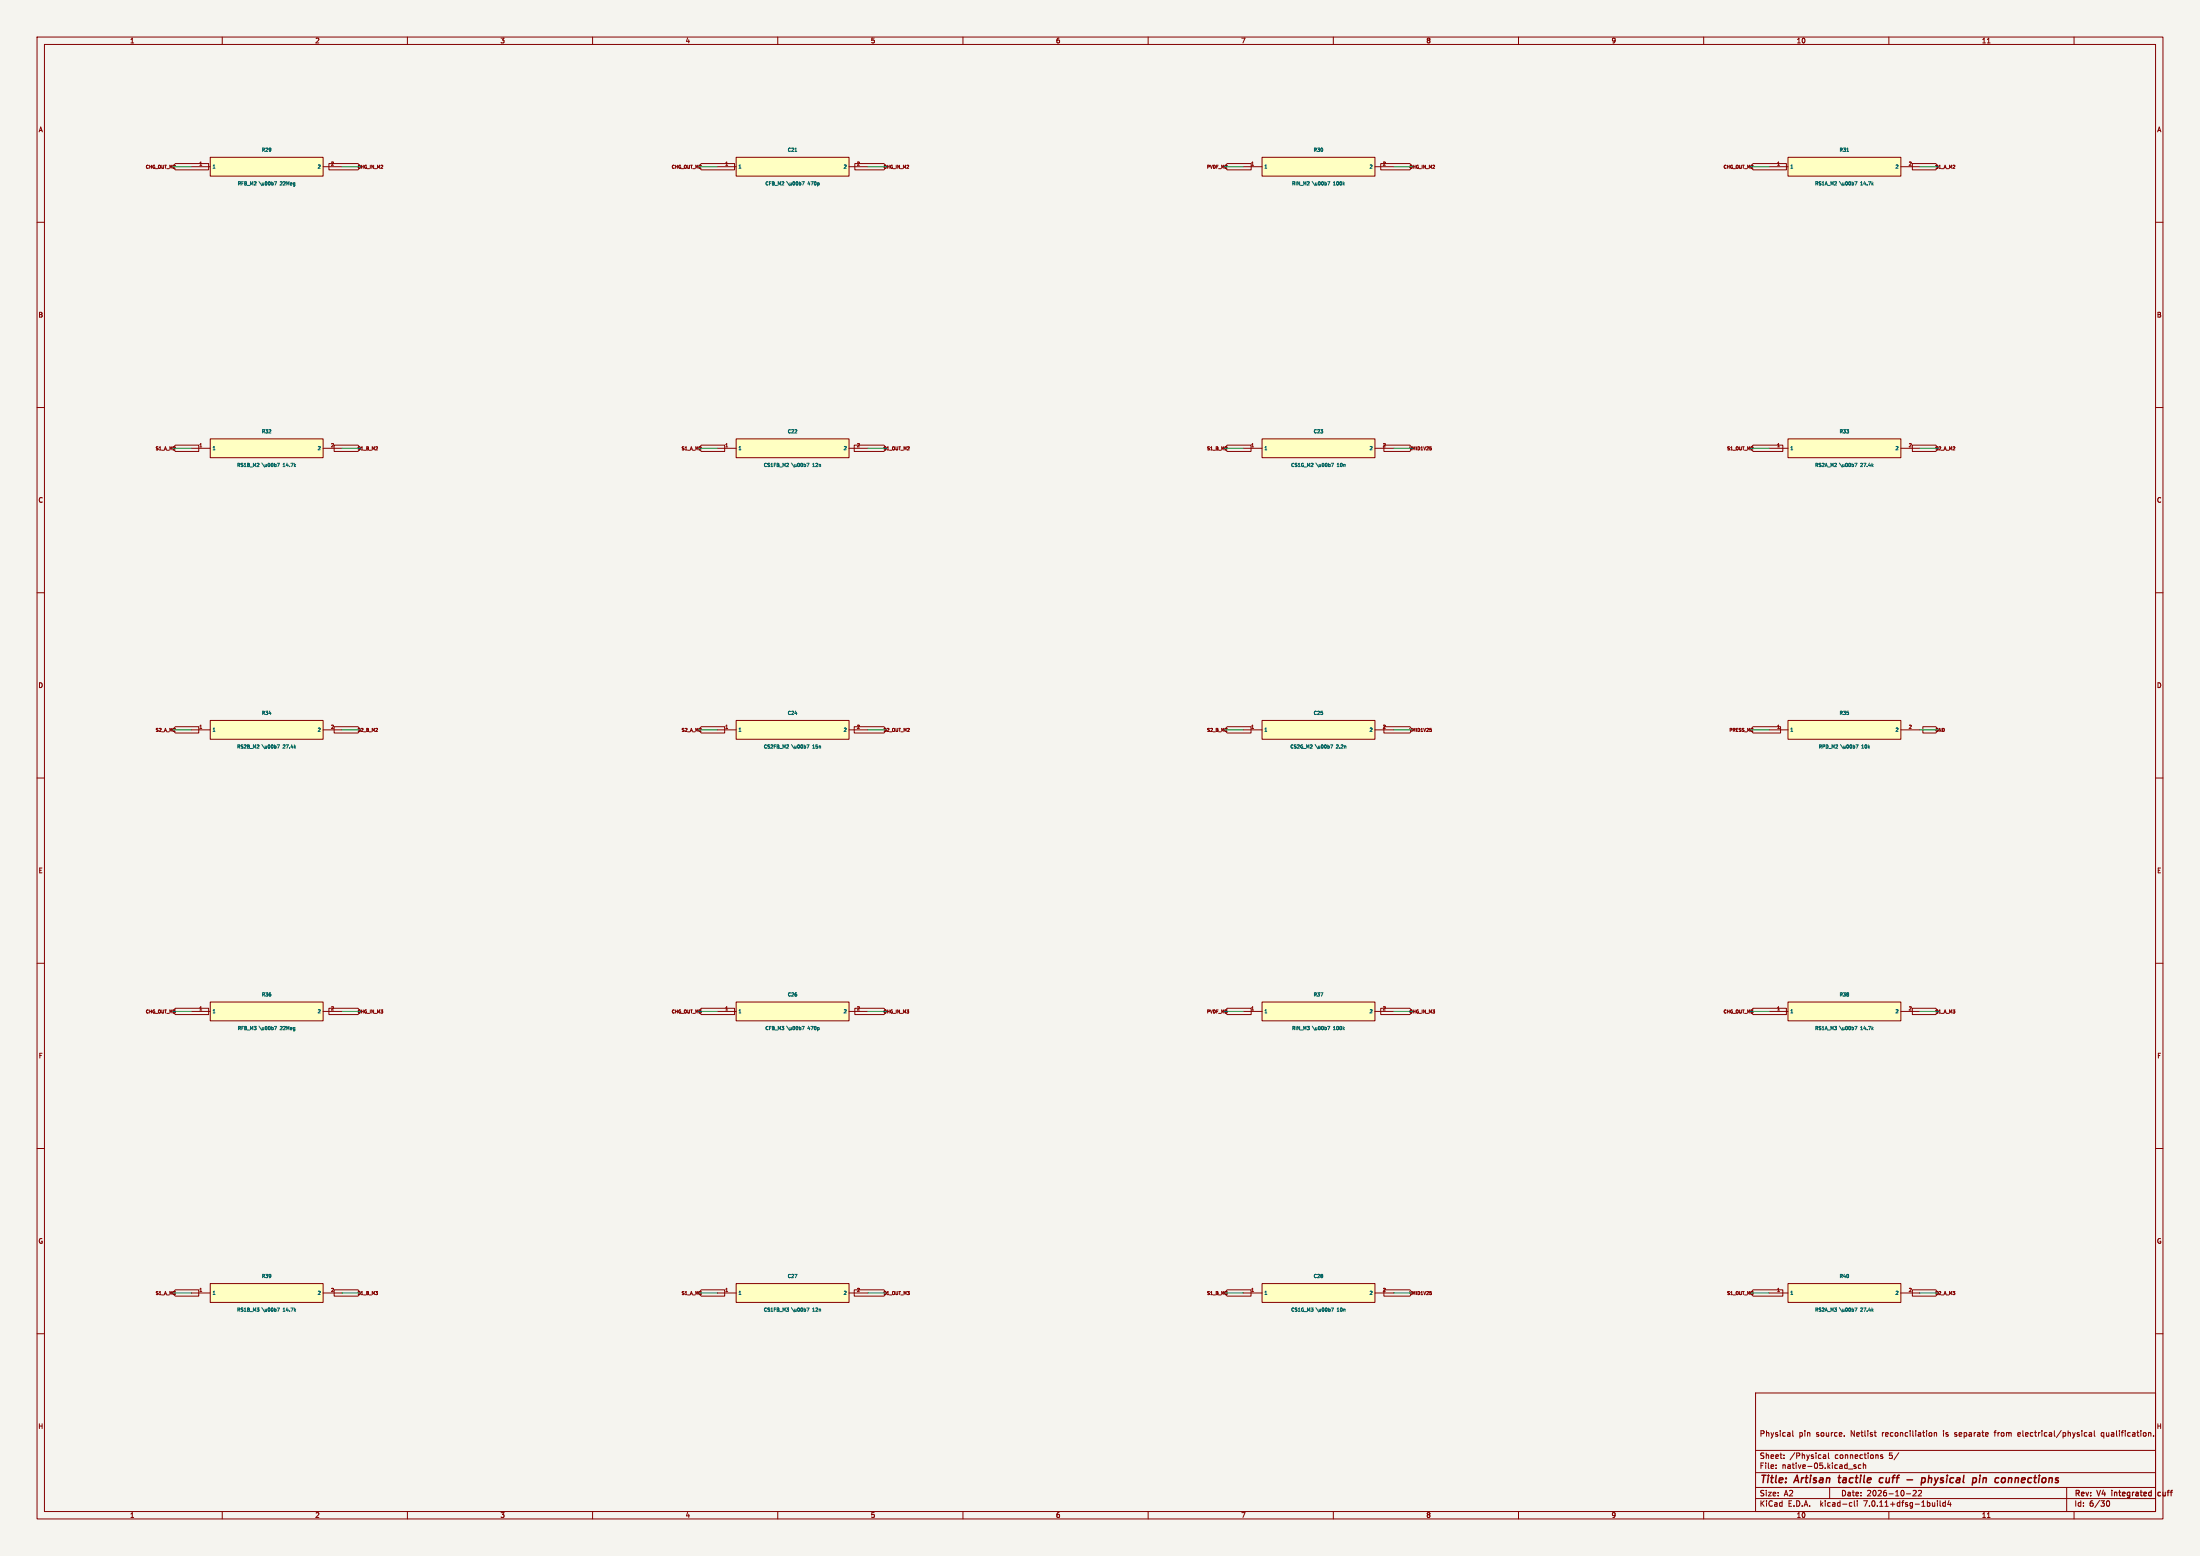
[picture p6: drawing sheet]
(kicad_sch (version 20230121) (generator eeschema) (paper "A2") (title_block (title "Artisan tactile cuff - physical pin connections") (date "2026-10-22") (rev "V4 integrated cuff") (comment 1 "Physical pin source. Netlist reconciliation is separate from electrical/physical qualification.")) (lib_symbols (symbol "Glove:P_RFB_M2" (pin_names (offset .508)) (in_bom yes) (on_board yes) (property "Reference" "R29" (at 0 4.54 0) (effects (font (size 0.9 0.9)) )) (property "Value" "22Meg" (at 0 -4.54 0) (effects (font (size 0.9 0.9)) )) (symbol "P_RFB_M2_0_1" (rectangle (start -15.24 2.54) (end 15.24 -2.54) (stroke (width .254) (type default)) (fill (type background)))) (symbol "P_RFB_M2_1_1" (pin passive line (at -20.32 0.0 0) (length 5.08) (name "1" (effects (font (size 0.9 0.9)) )) (number "1" (effects (font (size 0.9 0.9)) ))) (pin passive line (at 20.32 0.0 180) (length 5.08) (name "2" (effects (font (size 0.9 0.9)) )) (number "2" (effects (font (size 0.9 0.9)) ))))) (symbol "Glove:P_CFB_M2" (pin_names (offset .508)) (in_bom yes) (on_board yes) (property "Reference" "C21" (at 0 4.54 0) (effects (font (size 0.9 0.9)) )) (property "Value" "470p" (at 0 -4.54 0) (effects (font (size 0.9 0.9)) )) (symbol "P_CFB_M2_0_1" (rectangle (start -15.24 2.54) (end 15.24 -2.54) (stroke (width .254) (type default)) (fill (type background)))) (symbol "P_CFB_M2_1_1" (pin passive line (at -20.32 0.0 0) (length 5.08) (name "1" (effects (font (size 0.9 0.9)) )) (number "1" (effects (font (size 0.9 0.9)) ))) (pin passive line (at 20.32 0.0 180) (length 5.08) (name "2" (effects (font (size 0.9 0.9)) )) (number "2" (effects (font (size 0.9 0.9)) ))))) (symbol "Glove:P_RIN_M2" (pin_names (offset .508)) (in_bom yes) (on_board yes) (property "Reference" "R30" (at 0 4.54 0) (effects (font (size 0.9 0.9)) )) (property "Value" "100k" (at 0 -4.54 0) (effects (font (size 0.9 0.9)) )) (symbol "P_RIN_M2_0_1" (rectangle (start -15.24 2.54) (end 15.24 -2.54) (stroke (width .254) (type default)) (fill (type background)))) (symbol "P_RIN_M2_1_1" (pin passive line (at -20.32 0.0 0) (length 5.08) (name "1" (effects (font (size 0.9 0.9)) )) (number "1" (effects (font (size 0.9 0.9)) ))) (pin passive line (at 20.32 0.0 180) (length 5.08) (name "2" (effects (font (size 0.9 0.9)) )) (number "2" (effects (font (size 0.9 0.9)) ))))) (symbol "Glove:P_RS1A_M2" (pin_names (offset .508)) (in_bom yes) (on_board yes) (property "Reference" "R31" (at 0 4.54 0) (effects (font (size 0.9 0.9)) )) (property "Value" "14.7k" (at 0 -4.54 0) (effects (font (size 0.9 0.9)) )) (symbol "P_RS1A_M2_0_1" (rectangle (start -15.24 2.54) (end 15.24 -2.54) (stroke (width .254) (type default)) (fill (type background)))) (symbol "P_RS1A_M2_1_1" (pin passive line (at -20.32 0.0 0) (length 5.08) (name "1" (effects (font (size 0.9 0.9)) )) (number "1" (effects (font (size 0.9 0.9)) ))) (pin passive line (at 20.32 0.0 180) (length 5.08) (name "2" (effects (font (size 0.9 0.9)) )) (number "2" (effects (font (size 0.9 0.9)) ))))) (symbol "Glove:P_RS1B_M2" (pin_names (offset .508)) (in_bom yes) (on_board yes) (property "Reference" "R32" (at 0 4.54 0) (effects (font (size 0.9 0.9)) )) (property "Value" "14.7k" (at 0 -4.54 0) (effects (font (size 0.9 0.9)) )) (symbol "P_RS1B_M2_0_1" (rectangle (start -15.24 2.54) (end 15.24 -2.54) (stroke (width .254) (type default)) (fill (type background)))) (symbol "P_RS1B_M2_1_1" (pin passive line (at -20.32 0.0 0) (length 5.08) (name "1" (effects (font (size 0.9 0.9)) )) (number "1" (effects (font (size 0.9 0.9)) ))) (pin passive line (at 20.32 0.0 180) (length 5.08) (name "2" (effects (font (size 0.9 0.9)) )) (number "2" (effects (font (size 0.9 0.9)) ))))) (symbol "Glove:P_CS1FB_M2" (pin_names (offset .508)) (in_bom yes) (on_board yes) (property "Reference" "C22" (at 0 4.54 0) (effects (font (size 0.9 0.9)) )) (property "Value" "12n" (at 0 -4.54 0) (effects (font (size 0.9 0.9)) )) (symbol "P_CS1FB_M2_0_1" (rectangle (start -15.24 2.54) (end 15.24 -2.54) (stroke (width .254) (type default)) (fill (type background)))) (symbol "P_CS1FB_M2_1_1" (pin passive line (at -20.32 0.0 0) (length 5.08) (name "1" (effects (font (size 0.9 0.9)) )) (number "1" (effects (font (size 0.9 0.9)) ))) (pin passive line (at 20.32 0.0 180) (length 5.08) (name "2" (effects (font (size 0.9 0.9)) )) (number "2" (effects (font (size 0.9 0.9)) ))))) (symbol "Glove:P_CS1G_M2" (pin_names (offset .508)) (in_bom yes) (on_board yes) (property "Reference" "C23" (at 0 4.54 0) (effects (font (size 0.9 0.9)) )) (property "Value" "10n" (at 0 -4.54 0) (effects (font (size 0.9 0.9)) )) (symbol "P_CS1G_M2_0_1" (rectangle (start -15.24 2.54) (end 15.24 -2.54) (stroke (width .254) (type default)) (fill (type background)))) (symbol "P_CS1G_M2_1_1" (pin passive line (at -20.32 0.0 0) (length 5.08) (name "1" (effects (font (size 0.9 0.9)) )) (number "1" (effects (font (size 0.9 0.9)) ))) (pin passive line (at 20.32 0.0 180) (length 5.08) (name "2" (effects (font (size 0.9 0.9)) )) (number "2" (effects (font (size 0.9 0.9)) ))))) (symbol "Glove:P_RS2A_M2" (pin_names (offset .508)) (in_bom yes) (on_board yes) (property "Reference" "R33" (at 0 4.54 0) (effects (font (size 0.9 0.9)) )) (property "Value" "27.4k" (at 0 -4.54 0) (effects (font (size 0.9 0.9)) )) (symbol "P_RS2A_M2_0_1" (rectangle (start -15.24 2.54) (end 15.24 -2.54) (stroke (width .254) (type default)) (fill (type background)))) (symbol "P_RS2A_M2_1_1" (pin passive line (at -20.32 0.0 0) (length 5.08) (name "1" (effects (font (size 0.9 0.9)) )) (number "1" (effects (font (size 0.9 0.9)) ))) (pin passive line (at 20.32 0.0 180) (length 5.08) (name "2" (effects (font (size 0.9 0.9)) )) (number "2" (effects (font (size 0.9 0.9)) ))))) (symbol "Glove:P_RS2B_M2" (pin_names (offset .508)) (in_bom yes) (on_board yes) (property "Reference" "R34" (at 0 4.54 0) (effects (font (size 0.9 0.9)) )) (property "Value" "27.4k" (at 0 -4.54 0) (effects (font (size 0.9 0.9)) )) (symbol "P_RS2B_M2_0_1" (rectangle (start -15.24 2.54) (end 15.24 -2.54) (stroke (width .254) (type default)) (fill (type background)))) (symbol "P_RS2B_M2_1_1" (pin passive line (at -20.32 0.0 0) (length 5.08) (name "1" (effects (font (size 0.9 0.9)) )) (number "1" (effects (font (size 0.9 0.9)) ))) (pin passive line (at 20.32 0.0 180) (length 5.08) (name "2" (effects (font (size 0.9 0.9)) )) (number "2" (effects (font (size 0.9 0.9)) ))))) (symbol "Glove:P_CS2FB_M2" (pin_names (offset .508)) (in_bom yes) (on_board yes) (property "Reference" "C24" (at 0 4.54 0) (effects (font (size 0.9 0.9)) )) (property "Value" "15n" (at 0 -4.54 0) (effects (font (size 0.9 0.9)) )) (symbol "P_CS2FB_M2_0_1" (rectangle (start -15.24 2.54) (end 15.24 -2.54) (stroke (width .254) (type default)) (fill (type background)))) (symbol "P_CS2FB_M2_1_1" (pin passive line (at -20.32 0.0 0) (length 5.08) (name "1" (effects (font (size 0.9 0.9)) )) (number "1" (effects (font (size 0.9 0.9)) ))) (pin passive line (at 20.32 0.0 180) (length 5.08) (name "2" (effects (font (size 0.9 0.9)) )) (number "2" (effects (font (size 0.9 0.9)) ))))) (symbol "Glove:P_CS2G_M2" (pin_names (offset .508)) (in_bom yes) (on_board yes) (property "Reference" "C25" (at 0 4.54 0) (effects (font (size 0.9 0.9)) )) (property "Value" "2.2n" (at 0 -4.54 0) (effects (font (size 0.9 0.9)) )) (symbol "P_CS2G_M2_0_1" (rectangle (start -15.24 2.54) (end 15.24 -2.54) (stroke (width .254) (type default)) (fill (type background)))) (symbol "P_CS2G_M2_1_1" (pin passive line (at -20.32 0.0 0) (length 5.08) (name "1" (effects (font (size 0.9 0.9)) )) (number "1" (effects (font (size 0.9 0.9)) ))) (pin passive line (at 20.32 0.0 180) (length 5.08) (name "2" (effects (font (size 0.9 0.9)) )) (number "2" (effects (font (size 0.9 0.9)) ))))) (symbol "Glove:P_RPD_M2" (pin_names (offset .508)) (in_bom yes) (on_board yes) (property "Reference" "R35" (at 0 4.54 0) (effects (font (size 0.9 0.9)) )) (property "Value" "10k" (at 0 -4.54 0) (effects (font (size 0.9 0.9)) )) (symbol "P_RPD_M2_0_1" (rectangle (start -15.24 2.54) (end 15.24 -2.54) (stroke (width .254) (type default)) (fill (type background)))) (symbol "P_RPD_M2_1_1" (pin passive line (at -20.32 0.0 0) (length 5.08) (name "1" (effects (font (size 0.9 0.9)) )) (number "1" (effects (font (size 0.9 0.9)) ))) (pin passive line (at 20.32 0.0 180) (length 5.08) (name "2" (effects (font (size 0.9 0.9)) )) (number "2" (effects (font (size 0.9 0.9)) ))))) (symbol "Glove:P_RFB_M3" (pin_names (offset .508)) (in_bom yes) (on_board yes) (property "Reference" "R36" (at 0 4.54 0) (effects (font (size 0.9 0.9)) )) (property "Value" "22Meg" (at 0 -4.54 0) (effects (font (size 0.9 0.9)) )) (symbol "P_RFB_M3_0_1" (rectangle (start -15.24 2.54) (end 15.24 -2.54) (stroke (width .254) (type default)) (fill (type background)))) (symbol "P_RFB_M3_1_1" (pin passive line (at -20.32 0.0 0) (length 5.08) (name "1" (effects (font (size 0.9 0.9)) )) (number "1" (effects (font (size 0.9 0.9)) ))) (pin passive line (at 20.32 0.0 180) (length 5.08) (name "2" (effects (font (size 0.9 0.9)) )) (number "2" (effects (font (size 0.9 0.9)) ))))) (symbol "Glove:P_CFB_M3" (pin_names (offset .508)) (in_bom yes) (on_board yes) (property "Reference" "C26" (at 0 4.54 0) (effects (font (size 0.9 0.9)) )) (property "Value" "470p" (at 0 -4.54 0) (effects (font (size 0.9 0.9)) )) (symbol "P_CFB_M3_0_1" (rectangle (start -15.24 2.54) (end 15.24 -2.54) (stroke (width .254) (type default)) (fill (type background)))) (symbol "P_CFB_M3_1_1" (pin passive line (at -20.32 0.0 0) (length 5.08) (name "1" (effects (font (size 0.9 0.9)) )) (number "1" (effects (font (size 0.9 0.9)) ))) (pin passive line (at 20.32 0.0 180) (length 5.08) (name "2" (effects (font (size 0.9 0.9)) )) (number "2" (effects (font (size 0.9 0.9)) ))))) (symbol "Glove:P_RIN_M3" (pin_names (offset .508)) (in_bom yes) (on_board yes) (property "Reference" "R37" (at 0 4.54 0) (effects (font (size 0.9 0.9)) )) (property "Value" "100k" (at 0 -4.54 0) (effects (font (size 0.9 0.9)) )) (symbol "P_RIN_M3_0_1" (rectangle (start -15.24 2.54) (end 15.24 -2.54) (stroke (width .254) (type default)) (fill (type background)))) (symbol "P_RIN_M3_1_1" (pin passive line (at -20.32 0.0 0) (length 5.08) (name "1" (effects (font (size 0.9 0.9)) )) (number "1" (effects (font (size 0.9 0.9)) ))) (pin passive line (at 20.32 0.0 180) (length 5.08) (name "2" (effects (font (size 0.9 0.9)) )) (number "2" (effects (font (size 0.9 0.9)) ))))) (symbol "Glove:P_RS1A_M3" (pin_names (offset .508)) (in_bom yes) (on_board yes) (property "Reference" "R38" (at 0 4.54 0) (effects (font (size 0.9 0.9)) )) (property "Value" "14.7k" (at 0 -4.54 0) (effects (font (size 0.9 0.9)) )) (symbol "P_RS1A_M3_0_1" (rectangle (start -15.24 2.54) (end 15.24 -2.54) (stroke (width .254) (type default)) (fill (type background)))) (symbol "P_RS1A_M3_1_1" (pin passive line (at -20.32 0.0 0) (length 5.08) (name "1" (effects (font (size 0.9 0.9)) )) (number "1" (effects (font (size 0.9 0.9)) ))) (pin passive line (at 20.32 0.0 180) (length 5.08) (name "2" (effects (font (size 0.9 0.9)) )) (number "2" (effects (font (size 0.9 0.9)) ))))) (symbol "Glove:P_RS1B_M3" (pin_names (offset .508)) (in_bom yes) (on_board yes) (property "Reference" "R39" (at 0 4.54 0) (effects (font (size 0.9 0.9)) )) (property "Value" "14.7k" (at 0 -4.54 0) (effects (font (size 0.9 0.9)) )) (symbol "P_RS1B_M3_0_1" (rectangle (start -15.24 2.54) (end 15.24 -2.54) (stroke (width .254) (type default)) (fill (type background)))) (symbol "P_RS1B_M3_1_1" (pin passive line (at -20.32 0.0 0) (length 5.08) (name "1" (effects (font (size 0.9 0.9)) )) (number "1" (effects (font (size 0.9 0.9)) ))) (pin passive line (at 20.32 0.0 180) (length 5.08) (name "2" (effects (font (size 0.9 0.9)) )) (number "2" (effects (font (size 0.9 0.9)) ))))) (symbol "Glove:P_CS1FB_M3" (pin_names (offset .508)) (in_bom yes) (on_board yes) (property "Reference" "C27" (at 0 4.54 0) (effects (font (size 0.9 0.9)) )) (property "Value" "12n" (at 0 -4.54 0) (effects (font (size 0.9 0.9)) )) (symbol "P_CS1FB_M3_0_1" (rectangle (start -15.24 2.54) (end 15.24 -2.54) (stroke (width .254) (type default)) (fill (type background)))) (symbol "P_CS1FB_M3_1_1" (pin passive line (at -20.32 0.0 0) (length 5.08) (name "1" (effects (font (size 0.9 0.9)) )) (number "1" (effects (font (size 0.9 0.9)) ))) (pin passive line (at 20.32 0.0 180) (length 5.08) (name "2" (effects (font (size 0.9 0.9)) )) (number "2" (effects (font (size 0.9 0.9)) ))))) (symbol "Glove:P_CS1G_M3" (pin_names (offset .508)) (in_bom yes) (on_board yes) (property "Reference" "C28" (at 0 4.54 0) (effects (font (size 0.9 0.9)) )) (property "Value" "10n" (at 0 -4.54 0) (effects (font (size 0.9 0.9)) )) (symbol "P_CS1G_M3_0_1" (rectangle (start -15.24 2.54) (end 15.24 -2.54) (stroke (width .254) (type default)) (fill (type background)))) (symbol "P_CS1G_M3_1_1" (pin passive line (at -20.32 0.0 0) (length 5.08) (name "1" (effects (font (size 0.9 0.9)) )) (number "1" (effects (font (size 0.9 0.9)) ))) (pin passive line (at 20.32 0.0 180) (length 5.08) (name "2" (effects (font (size 0.9 0.9)) )) (number "2" (effects (font (size 0.9 0.9)) ))))) (symbol "Glove:P_RS2A_M3" (pin_names (offset .508)) (in_bom yes) (on_board yes) (property "Reference" "R40" (at 0 4.54 0) (effects (font (size 0.9 0.9)) )) (property "Value" "27.4k" (at 0 -4.54 0) (effects (font (size 0.9 0.9)) )) (symbol "P_RS2A_M3_0_1" (rectangle (start -15.24 2.54) (end 15.24 -2.54) (stroke (width .254) (type default)) (fill (type background)))) (symbol "P_RS2A_M3_1_1" (pin passive line (at -20.32 0.0 0) (length 5.08) (name "1" (effects (font (size 0.9 0.9)) )) (number "1" (effects (font (size 0.9 0.9)) ))) (pin passive line (at 20.32 0.0 180) (length 5.08) (name "2" (effects (font (size 0.9 0.9)) )) (number "2" (effects (font (size 0.9 0.9)) )))))) (symbol (lib_id "Glove:P_RFB_M2") (at 72 45 0) (unit 1) (in_bom yes) (on_board yes) (dnp no) (property "Reference" "R29" (at 72 40.46 0) (effects (font (size 0.9 0.9)) )) (property "Value" "RFB_M2 \u00b7 22Meg" (at 72 49.54 0) (effects (font (size 0.9 0.9)) )) (property "Footprint" "Glove:R_0805_2012Metric" (at 72 45 0) (effects (font (size 0.9 0.9)) hide)) (property "Datasheet" "" (at 72 45 0) (effects (font (size 0.9 0.9)) hide)) (pin "1") (pin "2")) (wire (pts (xy 51.68 45.0) (xy 46.6 45.0)) (stroke (width 0) (type default))) (global_label "CHG_OUT_M2" (shape input) (at 46.6 45.0 0) (effects (font (size 0.85 0.85)) (justify right))) (wire (pts (xy 92.32 45.0) (xy 97.39999999999999 45.0)) (stroke (width 0) (type default))) (global_label "CHG_IN_M2" (shape input) (at 97.39999999999999 45.0 180) (effects (font (size 0.85 0.85)) (justify left))) (symbol (lib_id "Glove:P_CFB_M2") (at 214 45 0) (unit 1) (in_bom yes) (on_board yes) (dnp no) (property "Reference" "C21" (at 214 40.46 0) (effects (font (size 0.9 0.9)) )) (property "Value" "CFB_M2 \u00b7 470p" (at 214 49.54 0) (effects (font (size 0.9 0.9)) )) (property "Footprint" "Glove:C_0603_1608Metric" (at 214 45 0) (effects (font (size 0.9 0.9)) hide)) (property "Datasheet" "" (at 214 45 0) (effects (font (size 0.9 0.9)) hide)) (pin "1") (pin "2")) (wire (pts (xy 193.68 45.0) (xy 188.6 45.0)) (stroke (width 0) (type default))) (global_label "CHG_OUT_M2" (shape input) (at 188.6 45.0 0) (effects (font (size 0.85 0.85)) (justify right))) (wire (pts (xy 234.32 45.0) (xy 239.4 45.0)) (stroke (width 0) (type default))) (global_label "CHG_IN_M2" (shape input) (at 239.4 45.0 180) (effects (font (size 0.85 0.85)) (justify left))) (symbol (lib_id "Glove:P_RIN_M2") (at 356 45 0) (unit 1) (in_bom yes) (on_board yes) (dnp no) (property "Reference" "R30" (at 356 40.46 0) (effects (font (size 0.9 0.9)) )) (property "Value" "RIN_M2 \u00b7 100k" (at 356 49.54 0) (effects (font (size 0.9 0.9)) )) (property "Footprint" "Glove:R_0603_1608Metric" (at 356 45 0) (effects (font (size 0.9 0.9)) hide)) (property "Datasheet" "" (at 356 45 0) (effects (font (size 0.9 0.9)) hide)) (pin "1") (pin "2")) (wire (pts (xy 335.68 45.0) (xy 330.6 45.0)) (stroke (width 0) (type default))) (global_label "PVDF_M2" (shape input) (at 330.6 45.0 0) (effects (font (size 0.85 0.85)) (justify right))) (wire (pts (xy 376.32 45.0) (xy 381.4 45.0)) (stroke (width 0) (type default))) (global_label "CHG_IN_M2" (shape input) (at 381.4 45.0 180) (effects (font (size 0.85 0.85)) (justify left))) (symbol (lib_id "Glove:P_RS1A_M2") (at 498 45 0) (unit 1) (in_bom yes) (on_board yes) (dnp no) (property "Reference" "R31" (at 498 40.46 0) (effects (font (size 0.9 0.9)) )) (property "Value" "RS1A_M2 \u00b7 14.7k" (at 498 49.54 0) (effects (font (size 0.9 0.9)) )) (property "Footprint" "Glove:R_0603_1608Metric" (at 498 45 0) (effects (font (size 0.9 0.9)) hide)) (property "Datasheet" "" (at 498 45 0) (effects (font (size 0.9 0.9)) hide)) (pin "1") (pin "2")) (wire (pts (xy 477.68 45.0) (xy 472.6 45.0)) (stroke (width 0) (type default))) (global_label "CHG_OUT_M2" (shape input) (at 472.6 45.0 0) (effects (font (size 0.85 0.85)) (justify right))) (wire (pts (xy 518.32 45.0) (xy 523.4000000000001 45.0)) (stroke (width 0) (type default))) (global_label "S1_A_M2" (shape input) (at 523.4000000000001 45.0 180) (effects (font (size 0.85 0.85)) (justify left))) (symbol (lib_id "Glove:P_RS1B_M2") (at 72 121 0) (unit 1) (in_bom yes) (on_board yes) (dnp no) (property "Reference" "R32" (at 72 116.46 0) (effects (font (size 0.9 0.9)) )) (property "Value" "RS1B_M2 \u00b7 14.7k" (at 72 125.54 0) (effects (font (size 0.9 0.9)) )) (property "Footprint" "Glove:R_0603_1608Metric" (at 72 121 0) (effects (font (size 0.9 0.9)) hide)) (property "Datasheet" "" (at 72 121 0) (effects (font (size 0.9 0.9)) hide)) (pin "1") (pin "2")) (wire (pts (xy 51.68 121.0) (xy 46.6 121.0)) (stroke (width 0) (type default))) (global_label "S1_A_M2" (shape input) (at 46.6 121.0 0) (effects (font (size 0.85 0.85)) (justify right))) (wire (pts (xy 92.32 121.0) (xy 97.39999999999999 121.0)) (stroke (width 0) (type default))) (global_label "S1_B_M2" (shape input) (at 97.39999999999999 121.0 180) (effects (font (size 0.85 0.85)) (justify left))) (symbol (lib_id "Glove:P_CS1FB_M2") (at 214 121 0) (unit 1) (in_bom yes) (on_board yes) (dnp no) (property "Reference" "C22" (at 214 116.46 0) (effects (font (size 0.9 0.9)) )) (property "Value" "CS1FB_M2 \u00b7 12n" (at 214 125.54 0) (effects (font (size 0.9 0.9)) )) (property "Footprint" "Glove:C_0603_1608Metric" (at 214 121 0) (effects (font (size 0.9 0.9)) hide)) (property "Datasheet" "" (at 214 121 0) (effects (font (size 0.9 0.9)) hide)) (pin "1") (pin "2")) (wire (pts (xy 193.68 121.0) (xy 188.6 121.0)) (stroke (width 0) (type default))) (global_label "S1_A_M2" (shape input) (at 188.6 121.0 0) (effects (font (size 0.85 0.85)) (justify right))) (wire (pts (xy 234.32 121.0) (xy 239.4 121.0)) (stroke (width 0) (type default))) (global_label "S1_OUT_M2" (shape input) (at 239.4 121.0 180) (effects (font (size 0.85 0.85)) (justify left))) (symbol (lib_id "Glove:P_CS1G_M2") (at 356 121 0) (unit 1) (in_bom yes) (on_board yes) (dnp no) (property "Reference" "C23" (at 356 116.46 0) (effects (font (size 0.9 0.9)) )) (property "Value" "CS1G_M2 \u00b7 10n" (at 356 125.54 0) (effects (font (size 0.9 0.9)) )) (property "Footprint" "Glove:C_0603_1608Metric" (at 356 121 0) (effects (font (size 0.9 0.9)) hide)) (property "Datasheet" "" (at 356 121 0) (effects (font (size 0.9 0.9)) hide)) (pin "1") (pin "2")) (wire (pts (xy 335.68 121.0) (xy 330.6 121.0)) (stroke (width 0) (type default))) (global_label "S1_B_M2" (shape input) (at 330.6 121.0 0) (effects (font (size 0.85 0.85)) (justify right))) (wire (pts (xy 376.32 121.0) (xy 381.4 121.0)) (stroke (width 0) (type default))) (global_label "VMID1V25" (shape input) (at 381.4 121.0 180) (effects (font (size 0.85 0.85)) (justify left))) (symbol (lib_id "Glove:P_RS2A_M2") (at 498 121 0) (unit 1) (in_bom yes) (on_board yes) (dnp no) (property "Reference" "R33" (at 498 116.46 0) (effects (font (size 0.9 0.9)) )) (property "Value" "RS2A_M2 \u00b7 27.4k" (at 498 125.54 0) (effects (font (size 0.9 0.9)) )) (property "Footprint" "Glove:R_0603_1608Metric" (at 498 121 0) (effects (font (size 0.9 0.9)) hide)) (property "Datasheet" "" (at 498 121 0) (effects (font (size 0.9 0.9)) hide)) (pin "1") (pin "2")) (wire (pts (xy 477.68 121.0) (xy 472.6 121.0)) (stroke (width 0) (type default))) (global_label "S1_OUT_M2" (shape input) (at 472.6 121.0 0) (effects (font (size 0.85 0.85)) (justify right))) (wire (pts (xy 518.32 121.0) (xy 523.4000000000001 121.0)) (stroke (width 0) (type default))) (global_label "S2_A_M2" (shape input) (at 523.4000000000001 121.0 180) (effects (font (size 0.85 0.85)) (justify left))) (symbol (lib_id "Glove:P_RS2B_M2") (at 72 197 0) (unit 1) (in_bom yes) (on_board yes) (dnp no) (property "Reference" "R34" (at 72 192.46 0) (effects (font (size 0.9 0.9)) )) (property "Value" "RS2B_M2 \u00b7 27.4k" (at 72 201.54 0) (effects (font (size 0.9 0.9)) )) (property "Footprint" "Glove:R_0603_1608Metric" (at 72 197 0) (effects (font (size 0.9 0.9)) hide)) (property "Datasheet" "" (at 72 197 0) (effects (font (size 0.9 0.9)) hide)) (pin "1") (pin "2")) (wire (pts (xy 51.68 197.0) (xy 46.6 197.0)) (stroke (width 0) (type default))) (global_label "S2_A_M2" (shape input) (at 46.6 197.0 0) (effects (font (size 0.85 0.85)) (justify right))) (wire (pts (xy 92.32 197.0) (xy 97.39999999999999 197.0)) (stroke (width 0) (type default))) (global_label "S2_B_M2" (shape input) (at 97.39999999999999 197.0 180) (effects (font (size 0.85 0.85)) (justify left))) (symbol (lib_id "Glove:P_CS2FB_M2") (at 214 197 0) (unit 1) (in_bom yes) (on_board yes) (dnp no) (property "Reference" "C24" (at 214 192.46 0) (effects (font (size 0.9 0.9)) )) (property "Value" "CS2FB_M2 \u00b7 15n" (at 214 201.54 0) (effects (font (size 0.9 0.9)) )) (property "Footprint" "Glove:C_0603_1608Metric" (at 214 197 0) (effects (font (size 0.9 0.9)) hide)) (property "Datasheet" "" (at 214 197 0) (effects (font (size 0.9 0.9)) hide)) (pin "1") (pin "2")) (wire (pts (xy 193.68 197.0) (xy 188.6 197.0)) (stroke (width 0) (type default))) (global_label "S2_A_M2" (shape input) (at 188.6 197.0 0) (effects (font (size 0.85 0.85)) (justify right))) (wire (pts (xy 234.32 197.0) (xy 239.4 197.0)) (stroke (width 0) (type default))) (global_label "S2_OUT_M2" (shape input) (at 239.4 197.0 180) (effects (font (size 0.85 0.85)) (justify left))) (symbol (lib_id "Glove:P_CS2G_M2") (at 356 197 0) (unit 1) (in_bom yes) (on_board yes) (dnp no) (property "Reference" "C25" (at 356 192.46 0) (effects (font (size 0.9 0.9)) )) (property "Value" "CS2G_M2 \u00b7 2.2n" (at 356 201.54 0) (effects (font (size 0.9 0.9)) )) (property "Footprint" "Glove:C_0603_1608Metric" (at 356 197 0) (effects (font (size 0.9 0.9)) hide)) (property "Datasheet" "" (at 356 197 0) (effects (font (size 0.9 0.9)) hide)) (pin "1") (pin "2")) (wire (pts (xy 335.68 197.0) (xy 330.6 197.0)) (stroke (width 0) (type default))) (global_label "S2_B_M2" (shape input) (at 330.6 197.0 0) (effects (font (size 0.85 0.85)) (justify right))) (wire (pts (xy 376.32 197.0) (xy 381.4 197.0)) (stroke (width 0) (type default))) (global_label "VMID1V25" (shape input) (at 381.4 197.0 180) (effects (font (size 0.85 0.85)) (justify left))) (symbol (lib_id "Glove:P_RPD_M2") (at 498 197 0) (unit 1) (in_bom yes) (on_board yes) (dnp no) (property "Reference" "R35" (at 498 192.46 0) (effects (font (size 0.9 0.9)) )) (property "Value" "RPD_M2 \u00b7 10k" (at 498 201.54 0) (effects (font (size 0.9 0.9)) )) (property "Footprint" "Glove:R_0603_1608Metric" (at 498 197 0) (effects (font (size 0.9 0.9)) hide)) (property "Datasheet" "" (at 498 197 0) (effects (font (size 0.9 0.9)) hide)) (pin "1") (pin "2")) (wire (pts (xy 477.68 197.0) (xy 472.6 197.0)) (stroke (width 0) (type default))) (global_label "PRESS_M2" (shape input) (at 472.6 197.0 0) (effects (font (size 0.85 0.85)) (justify right))) (wire (pts (xy 518.32 197.0) (xy 523.4000000000001 197.0)) (stroke (width 0) (type default))) (global_label "GND" (shape input) (at 523.4000000000001 197.0 180) (effects (font (size 0.85 0.85)) (justify left))) (symbol (lib_id "Glove:P_RFB_M3") (at 72 273 0) (unit 1) (in_bom yes) (on_board yes) (dnp no) (property "Reference" "R36" (at 72 268.46 0) (effects (font (size 0.9 0.9)) )) (property "Value" "RFB_M3 \u00b7 22Meg" (at 72 277.54 0) (effects (font (size 0.9 0.9)) )) (property "Footprint" "Glove:R_0805_2012Metric" (at 72 273 0) (effects (font (size 0.9 0.9)) hide)) (property "Datasheet" "" (at 72 273 0) (effects (font (size 0.9 0.9)) hide)) (pin "1") (pin "2")) (wire (pts (xy 51.68 273.0) (xy 46.6 273.0)) (stroke (width 0) (type default))) (global_label "CHG_OUT_M3" (shape input) (at 46.6 273.0 0) (effects (font (size 0.85 0.85)) (justify right))) (wire (pts (xy 92.32 273.0) (xy 97.39999999999999 273.0)) (stroke (width 0) (type default))) (global_label "CHG_IN_M3" (shape input) (at 97.39999999999999 273.0 180) (effects (font (size 0.85 0.85)) (justify left))) (symbol (lib_id "Glove:P_CFB_M3") (at 214 273 0) (unit 1) (in_bom yes) (on_board yes) (dnp no) (property "Reference" "C26" (at 214 268.46 0) (effects (font (size 0.9 0.9)) )) (property "Value" "CFB_M3 \u00b7 470p" (at 214 277.54 0) (effects (font (size 0.9 0.9)) )) (property "Footprint" "Glove:C_0603_1608Metric" (at 214 273 0) (effects (font (size 0.9 0.9)) hide)) (property "Datasheet" "" (at 214 273 0) (effects (font (size 0.9 0.9)) hide)) (pin "1") (pin "2")) (wire (pts (xy 193.68 273.0) (xy 188.6 273.0)) (stroke (width 0) (type default))) (global_label "CHG_OUT_M3" (shape input) (at 188.6 273.0 0) (effects (font (size 0.85 0.85)) (justify right))) (wire (pts (xy 234.32 273.0) (xy 239.4 273.0)) (stroke (width 0) (type default))) (global_label "CHG_IN_M3" (shape input) (at 239.4 273.0 180) (effects (font (size 0.85 0.85)) (justify left))) (symbol (lib_id "Glove:P_RIN_M3") (at 356 273 0) (unit 1) (in_bom yes) (on_board yes) (dnp no) (property "Reference" "R37" (at 356 268.46 0) (effects (font (size 0.9 0.9)) )) (property "Value" "RIN_M3 \u00b7 100k" (at 356 277.54 0) (effects (font (size 0.9 0.9)) )) (property "Footprint" "Glove:R_0603_1608Metric" (at 356 273 0) (effects (font (size 0.9 0.9)) hide)) (property "Datasheet" "" (at 356 273 0) (effects (font (size 0.9 0.9)) hide)) (pin "1") (pin "2")) (wire (pts (xy 335.68 273.0) (xy 330.6 273.0)) (stroke (width 0) (type default))) (global_label "PVDF_M3" (shape input) (at 330.6 273.0 0) (effects (font (size 0.85 0.85)) (justify right))) (wire (pts (xy 376.32 273.0) (xy 381.4 273.0)) (stroke (width 0) (type default))) (global_label "CHG_IN_M3" (shape input) (at 381.4 273.0 180) (effects (font (size 0.85 0.85)) (justify left))) (symbol (lib_id "Glove:P_RS1A_M3") (at 498 273 0) (unit 1) (in_bom yes) (on_board yes) (dnp no) (property "Reference" "R38" (at 498 268.46 0) (effects (font (size 0.9 0.9)) )) (property "Value" "RS1A_M3 \u00b7 14.7k" (at 498 277.54 0) (effects (font (size 0.9 0.9)) )) (property "Footprint" "Glove:R_0603_1608Metric" (at 498 273 0) (effects (font (size 0.9 0.9)) hide)) (property "Datasheet" "" (at 498 273 0) (effects (font (size 0.9 0.9)) hide)) (pin "1") (pin "2")) (wire (pts (xy 477.68 273.0) (xy 472.6 273.0)) (stroke (width 0) (type default))) (global_label "CHG_OUT_M3" (shape input) (at 472.6 273.0 0) (effects (font (size 0.85 0.85)) (justify right))) (wire (pts (xy 518.32 273.0) (xy 523.4000000000001 273.0)) (stroke (width 0) (type default))) (global_label "S1_A_M3" (shape input) (at 523.4000000000001 273.0 180) (effects (font (size 0.85 0.85)) (justify left))) (symbol (lib_id "Glove:P_RS1B_M3") (at 72 349 0) (unit 1) (in_bom yes) (on_board yes) (dnp no) (property "Reference" "R39" (at 72 344.46 0) (effects (font (size 0.9 0.9)) )) (property "Value" "RS1B_M3 \u00b7 14.7k" (at 72 353.54 0) (effects (font (size 0.9 0.9)) )) (property "Footprint" "Glove:R_0603_1608Metric" (at 72 349 0) (effects (font (size 0.9 0.9)) hide)) (property "Datasheet" "" (at 72 349 0) (effects (font (size 0.9 0.9)) hide)) (pin "1") (pin "2")) (wire (pts (xy 51.68 349.0) (xy 46.6 349.0)) (stroke (width 0) (type default))) (global_label "S1_A_M3" (shape input) (at 46.6 349.0 0) (effects (font (size 0.85 0.85)) (justify right))) (wire (pts (xy 92.32 349.0) (xy 97.39999999999999 349.0)) (stroke (width 0) (type default))) (global_label "S1_B_M3" (shape input) (at 97.39999999999999 349.0 180) (effects (font (size 0.85 0.85)) (justify left))) (symbol (lib_id "Glove:P_CS1FB_M3") (at 214 349 0) (unit 1) (in_bom yes) (on_board yes) (dnp no) (property "Reference" "C27" (at 214 344.46 0) (effects (font (size 0.9 0.9)) )) (property "Value" "CS1FB_M3 \u00b7 12n" (at 214 353.54 0) (effects (font (size 0.9 0.9)) )) (property "Footprint" "Glove:C_0603_1608Metric" (at 214 349 0) (effects (font (size 0.9 0.9)) hide)) (property "Datasheet" "" (at 214 349 0) (effects (font (size 0.9 0.9)) hide)) (pin "1") (pin "2")) (wire (pts (xy 193.68 349.0) (xy 188.6 349.0)) (stroke (width 0) (type default))) (global_label "S1_A_M3" (shape input) (at 188.6 349.0 0) (effects (font (size 0.85 0.85)) (justify right))) (wire (pts (xy 234.32 349.0) (xy 239.4 349.0)) (stroke (width 0) (type default))) (global_label "S1_OUT_M3" (shape input) (at 239.4 349.0 180) (effects (font (size 0.85 0.85)) (justify left))) (symbol (lib_id "Glove:P_CS1G_M3") (at 356 349 0) (unit 1) (in_bom yes) (on_board yes) (dnp no) (property "Reference" "C28" (at 356 344.46 0) (effects (font (size 0.9 0.9)) )) (property "Value" "CS1G_M3 \u00b7 10n" (at 356 353.54 0) (effects (font (size 0.9 0.9)) )) (property "Footprint" "Glove:C_0603_1608Metric" (at 356 349 0) (effects (font (size 0.9 0.9)) hide)) (property "Datasheet" "" (at 356 349 0) (effects (font (size 0.9 0.9)) hide)) (pin "1") (pin "2")) (wire (pts (xy 335.68 349.0) (xy 330.6 349.0)) (stroke (width 0) (type default))) (global_label "S1_B_M3" (shape input) (at 330.6 349.0 0) (effects (font (size 0.85 0.85)) (justify right))) (wire (pts (xy 376.32 349.0) (xy 381.4 349.0)) (stroke (width 0) (type default))) (global_label "VMID1V25" (shape input) (at 381.4 349.0 180) (effects (font (size 0.85 0.85)) (justify left))) (symbol (lib_id "Glove:P_RS2A_M3") (at 498 349 0) (unit 1) (in_bom yes) (on_board yes) (dnp no) (property "Reference" "R40" (at 498 344.46 0) (effects (font (size 0.9 0.9)) )) (property "Value" "RS2A_M3 \u00b7 27.4k" (at 498 353.54 0) (effects (font (size 0.9 0.9)) )) (property "Footprint" "Glove:R_0603_1608Metric" (at 498 349 0) (effects (font (size 0.9 0.9)) hide)) (property "Datasheet" "" (at 498 349 0) (effects (font (size 0.9 0.9)) hide)) (pin "1") (pin "2")) (wire (pts (xy 477.68 349.0) (xy 472.6 349.0)) (stroke (width 0) (type default))) (global_label "S1_OUT_M3" (shape input) (at 472.6 349.0 0) (effects (font (size 0.85 0.85)) (justify right))) (wire (pts (xy 518.32 349.0) (xy 523.4000000000001 349.0)) (stroke (width 0) (type default))) (global_label "S2_A_M3" (shape input) (at 523.4000000000001 349.0 180) (effects (font (size 0.85 0.85)) (justify left))))
